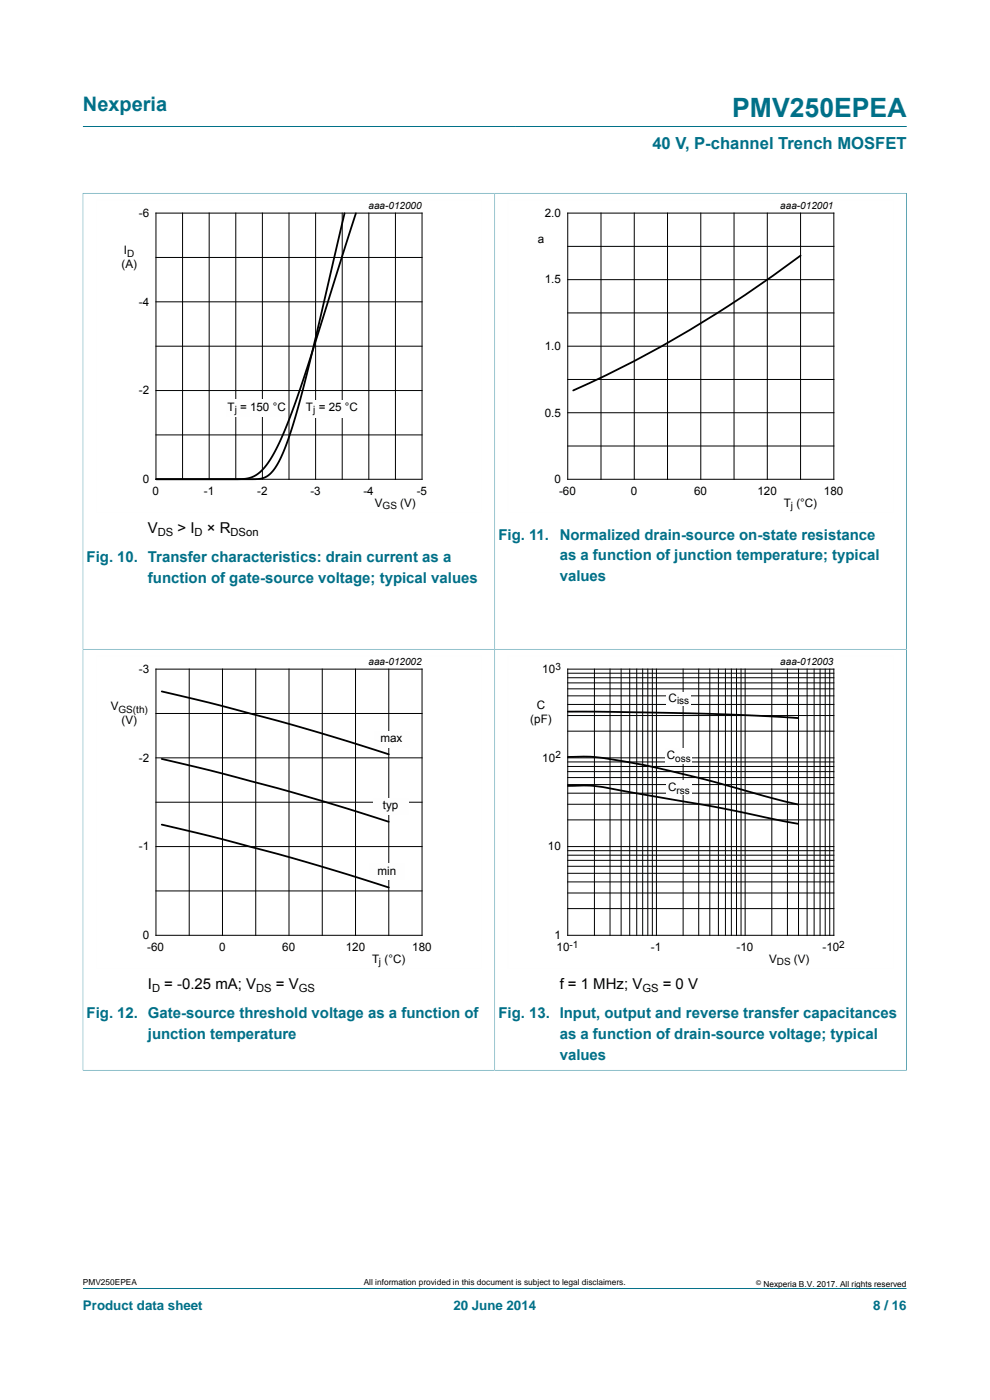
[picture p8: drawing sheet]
<svg xmlns="http://www.w3.org/2000/svg" width="210mm" height="297mm" viewBox="0 0 210 297" stroke-linecap="round" stroke-linejoin="round" font-family="sans-serif">
<path d="M17.6 26.8h174.7M17.6 40.9v96.8h87.3v-96.7h-87.4M17.6 273.3h174.7" fill="none" stroke="#007088" stroke-width=".21"/>
<g fill="none" stroke="#000" stroke-width=".21">
<path d="M33.1 45.2h56.4v56.5h-56.4zM33.1 54.6h56.4M38.7 45.2v56.5M44.4 45.2v56.5M50 45.2v56.5M55.7 45.2v56.5M61.3 45.2v56.5M66.9 45.2v56.5M72.6 45.2v56.5M78.2 45.2v56.5M83.9 45.2v56.5M33.1 64h56.4"/>
<path d="M33.1 73.4h56.4M33.1 82.9h56.4M33.1 92.3h56.4"/>
</g>
<path d="M102.2 42.4h-81.8v66.3h81.8" fill="none" stroke="#fefefe" stroke-width=".21"/>
<path d="M73.1 45.2l-8.8 37.1-2.3 8.5-2.2 5.8a8.2 8.2 0 0 1-3.8 4.7l-.9 .3-1.5 .1h-20.5h17.1l2.2-.2a7.4 7.4 0 0 0 5-4.1l1.3-2.3 1.3-2.9 3.1-8 2.9-8.8 9.5-30.2" fill="none" stroke="#000" stroke-width=".38"/>
<g fill="#fefefe">
<path d="M48 84.8h12.6v3.7h-12.6z"/>
<path d="M64.1 84.8h12.6v3.8h-12.6z"/>
</g>
<path d="M192.3 40.9v96.8h-174.7v89.4M192.4 41h-87.5v186h-87.4" fill="none" stroke="#007088" stroke-width=".21"/>
<path d="M189.6 42.4h-81.9v66.3h81.9M102.2 139.1h-81.8v66.4h81.8" fill="none" stroke="#fefefe" stroke-width=".21"/>
<g fill="none" stroke="#000" stroke-width=".21">
<path d="M120.4 45.2h56.5v56.5h-56.5zM120.4 59.3h56.5M120.4 52.3h56.5M127.5 45.2v56.5M134.5 45.2v56.5M141.6 45.2v56.5M148.7 45.2v56.5M155.7 45.2v56.5M162.8 45.2v56.5M169.8 45.2v56.5M120.4 73.4h56.5M120.4 66.4h56.5"/>
<path d="M120.4 94.6h56.5M120.4 87.6h56.5M120.4 80.5h56.5M33.1 142h56.4v56.4h-56.4zM33.1 151.4h56.4M40.1 142v56.4M47.2 142v56.4M54.2 142v56.4M61.3 142v56.4M68.4 142v56.4M75.4 142v56.4M82.5 142v56.4"/>
<path d="M33.1 160.8h56.4M33.1 170.2h56.4M33.1 179.6h56.4M33.1 189h56.4"/>
</g>
<path d="M169.8 54.2a249.3 249.3 0 0 1-48.2 28.6M34.3 146.7l11.5 2.7 13.9 3.7 11 3.2 11.8 3.7M34.3 161l11.5 2.7 13.9 3.7 11.8 3.5 11 3.4M34.3 174.9l11.5 2.8 13.9 3.7 11.8 3.4 11 3.5" fill="none" stroke="#000" stroke-width=".38"/>
<g fill="#fefefe">
<path d="M78.4 183.2h7.4v3.5h-7.4z"/>
<path d="M79.2 169.3h7.4v3.5h-7.4z"/>
<path d="M79.4 155.1h7.4v3.5h-7.4z"/>
</g>
<path d="M192.4 227h-87.5v-89.3h87.4v89.4" fill="none" stroke="#007088" stroke-width=".21"/>
<path d="M189.6 139.1h-81.9v66.4h81.9" fill="none" stroke="#fefefe" stroke-width=".21"/>
<g fill="none" stroke="#000" stroke-width=".21">
<path d="M120.4 142h56.5v56.4h-56.5zM120.4 155.1h56.5M120.4 151.8h56.5M120.4 149.4h56.5M120.4 147.6h56.5M120.4 146.1h56.5M120.4 144.9h56.5M120.4 143.8h56.5M120.4 142.8h56.5M126.1 142v56.4M129.4 142v56.4M131.8 142v56.4"/>
<path d="M133.6 142v56.4M135.1 142v56.4M136.3 142v56.4M137.4 142v56.4M138.4 142v56.4M139.2 142v56.4M144.9 142v56.4M148.2 142v56.4M150.6 142v56.4M152.4 142v56.4M153.9 142v56.4M155.1 142v56.4"/>
<path d="M156.2 142v56.4M157.2 142v56.4M158.1 142v56.4M163.7 142v56.4M167 142v56.4M169.4 142v56.4M171.2 142v56.4M172.7 142v56.4M174 142v56.4M175 142v56.4M176 142v56.4M120.4 179.6h56.5"/>
<path d="M120.4 173.9h56.5M120.4 170.6h56.5M120.4 168.3h56.5M120.4 166.4h56.5M120.4 165h56.5M120.4 163.7h56.5M120.4 162.6h56.5M120.4 161.6h56.5M120.4 160.8h56.5M120.4 192.8h56.5M120.4 189.4h56.5M120.4 187.1h56.5"/>
<path d="M120.4 185.3h56.5M120.4 183.8h56.5M120.4 182.5h56.5M120.4 181.4h56.5M120.4 180.5h56.5"/>
</g>
<g fill="#fefefe">
<path d="M141.3 146.9h5.3v2.9h-5.3z"/>
<path d="M141.2 158.8h5.5v3.3h-5.5z"/>
<path d="M141.2 165.6h5.4v3.1h-5.4z"/>
</g>
<path d="M120.4 151l29.3 .4 19.6 .9M120.4 166.7a36.6 36.6 0 0 1 12.4 1.2l18.5 3.2 18 3.7M120.4 160.6a48.2 48.2 0 0 1 14 1.3l5.5 1.1 8.8 2.1 14.5 4.1 6.1 1.5" fill="none" stroke="#000" stroke-width=".38"/>
<text font-size="5.6" fill="#007088" x="155.3" y="24.8">PMV250EPEA</text>
<text font-size="4.2" fill="#007088" x="17.6" y="23.6">Nexperia</text>
<text font-size="3.5" fill="#007088" x="138.4" y="31.7">40 V, P-channel Trench MOSFET</text>
<g font-size="3.2">
<text x="31.4" y="113.1">V</text>
<text x="37.7" y="113.1">&gt; I</text>
<text x="43.9" y="113.1">× R</text>
<text x="31.4" y="209.8">I</text>
<text x="34.9" y="209.8">= -0.25 mA; V</text>
<text x="58.5" y="209.8">= V</text>
<text x="118.7" y="209.8">f = 1 MHz; V</text>
<text x="140.6" y="209.8">= 0 V</text>
</g>
<g font-size="3.2" fill="#007088">
<text x="18.4" y="119.3">Fig. 10. Transfer characteristics: drain current as a</text>
<text x="105.7" y="114.5">Fig. 11.</text>
<text x="118.7" y="114.5">Normalized drain-source on-state resistance</text>
<text x="118.7" y="118.9">as a function of junction temperature; typical</text>
<text x="31.4" y="123.7">function of gate-source voltage; typical values</text>
<text x="118.7" y="123.3">values</text>
<text x="18.4" y="216.1">Fig. 12. Gate-source threshold voltage as a function of</text>
<text x="31.4" y="220.5">junction temperature</text>
<text x="105.7" y="216.1">Fig. 13. Input, output and reverse transfer capacitances</text>
<text x="118.7" y="220.5">as a function of drain-source voltage; typical</text>
<text x="118.7" y="224.9">values</text>
</g>
<g font-size="2.8" fill="#007088">
<text x="17.6" y="277.9">Product data sheet</text>
<text x="96.2" y="277.9">20 June 2014</text>
<text x="185.2" y="277.9">8 / 16</text>
</g>
<g font-size="2.5">
<text x="29.5" y="46">-6</text>
<text x="115.5" y="46">2.0</text>
<text x="26.3" y="54">I</text>
<text x="114.1" y="51.6">a</text>
<text x="25.8" y="56.9">(A)</text>
<text x="29.5" y="64.9">-4</text>
<text x="115.5" y="60.1">1.5</text>
<text x="115.5" y="74.3">1.0</text>
<text x="29.5" y="83.7">-2</text>
<text x="48.3" y="87.2">T</text>
<text x="50.9" y="87.2">= 150 °C</text>
<text x="64.9" y="87.2">T</text>
<text x="67.6" y="87.2">= 25 °C</text>
<text x="115.5" y="88.4">0.5</text>
<text x="30.3" y="102.5">0</text>
<text x="32.4" y="105">0</text>
<text x="43.2" y="105">-1</text>
<text x="54.5" y="105">-2</text>
<text x="65.8" y="105">-3</text>
<text x="77.1" y="105">-4</text>
<text x="79.5" y="107.6">V</text>
<text x="84.9" y="107.6">(V)</text>
<text x="88.4" y="105">-5</text>
<text x="117.6" y="102.5">0</text>
<text x="118.6" y="105">-60</text>
<text x="133.8" y="105">0</text>
<text x="147.2" y="105">60</text>
<text x="160.7" y="105">120</text>
<text x="166.3" y="107.6">T (°C)</text>
<text x="174.8" y="105">180</text>
<text x="29.5" y="142.8">-3</text>
<text x="115" y="142.8">10</text>
<text x="141.8" y="148.9">C</text>
<text x="23.5" y="150.7">V</text>
<text x="25.8" y="153.6">(V)</text>
<text x="112.5" y="153.3">(pF)</text>
<text x="113.9" y="150.3">C</text>
<text x="29.5" y="161.6">-2</text>
<text x="80.7" y="157.4">max</text>
<text x="115" y="161.6">10</text>
<text x="141.4" y="161.1">C</text>
<text x="141.7" y="167.9">C</text>
<text x="81.2" y="171.7">typ</text>
<text x="29.5" y="180.4">-1</text>
<text x="80.1" y="185.6">min</text>
<text x="116.2" y="180.4">10</text>
<text x="30.3" y="199.2">0</text>
<text x="31.2" y="201.8">-60</text>
<text x="46.5" y="201.8">0</text>
<text x="59.9" y="201.8">60</text>
<text x="73.3" y="201.8">120</text>
<text x="87.4" y="201.8">180</text>
<text x="117.6" y="199.2">1</text>
<text x="118.1" y="201.8">10</text>
<text x="138.1" y="201.8">-1</text>
<text x="156.2" y="201.8">-10</text>
<text x="174.5" y="201.8">-10</text>
<text x="78.9" y="204.3">T (°C)</text>
<text x="163.2" y="204.3">V</text>
<text x="168.4" y="204.3">(V)</text>
</g>
<g font-size="2.4">
<text x="33.5" y="113.7">DS</text>
<text x="41.3" y="113.7">D</text>
<text x="48.9" y="113.7">DSon</text>
<text x="32.3" y="210.4">D</text>
<text x="54.3" y="210.4">DS</text>
<text x="63.4" y="210.4">GS</text>
<text x="136.3" y="210.4">GS</text>
</g>
<g font-size="2.1">
<text x="78.2" y="44.4">aaa-012000</text>
<text x="165.5" y="44.4">aaa-012001</text>
<text x="27" y="54.5">D</text>
<text x="49.8" y="87.7">j</text>
<text x="66.4" y="87.7">j</text>
<text x="81.1" y="108.1">GS</text>
<text x="167.7" y="108.1">j</text>
<text x="78.2" y="141.1">aaa-012002</text>
<text x="117.8" y="142.1">3</text>
<text x="165.5" y="141.1">aaa-012003</text>
<text x="143.6" y="149.4">is</text>
<text x="145.1" y="149.4">s</text>
<text x="25.1" y="151.2">GS(th)</text>
<text x="117.8" y="160.9">2</text>
<text x="143.2" y="161.6">os</text>
<text x="145.5" y="161.6">s</text>
<text x="143.5" y="168.4">rss</text>
<text x="120.8" y="201">-1</text>
<text x="178" y="201">2</text>
<text x="80.4" y="204.8">j</text>
<text x="164.8" y="204.8">DS</text>
</g>
<g font-size="1.8">
<text x="17.6" y="272.7">PMV250EPEA</text>
<text x="77.2" y="272.7">All information provided in this document is subject to legal disclaimers.</text>
<text x="161.9" y="273">Nexperia B.V. 2017. All rights reserved</text>
</g>
<text font-size="1.4" x="160.4" y="272.6">©</text>
</svg>
